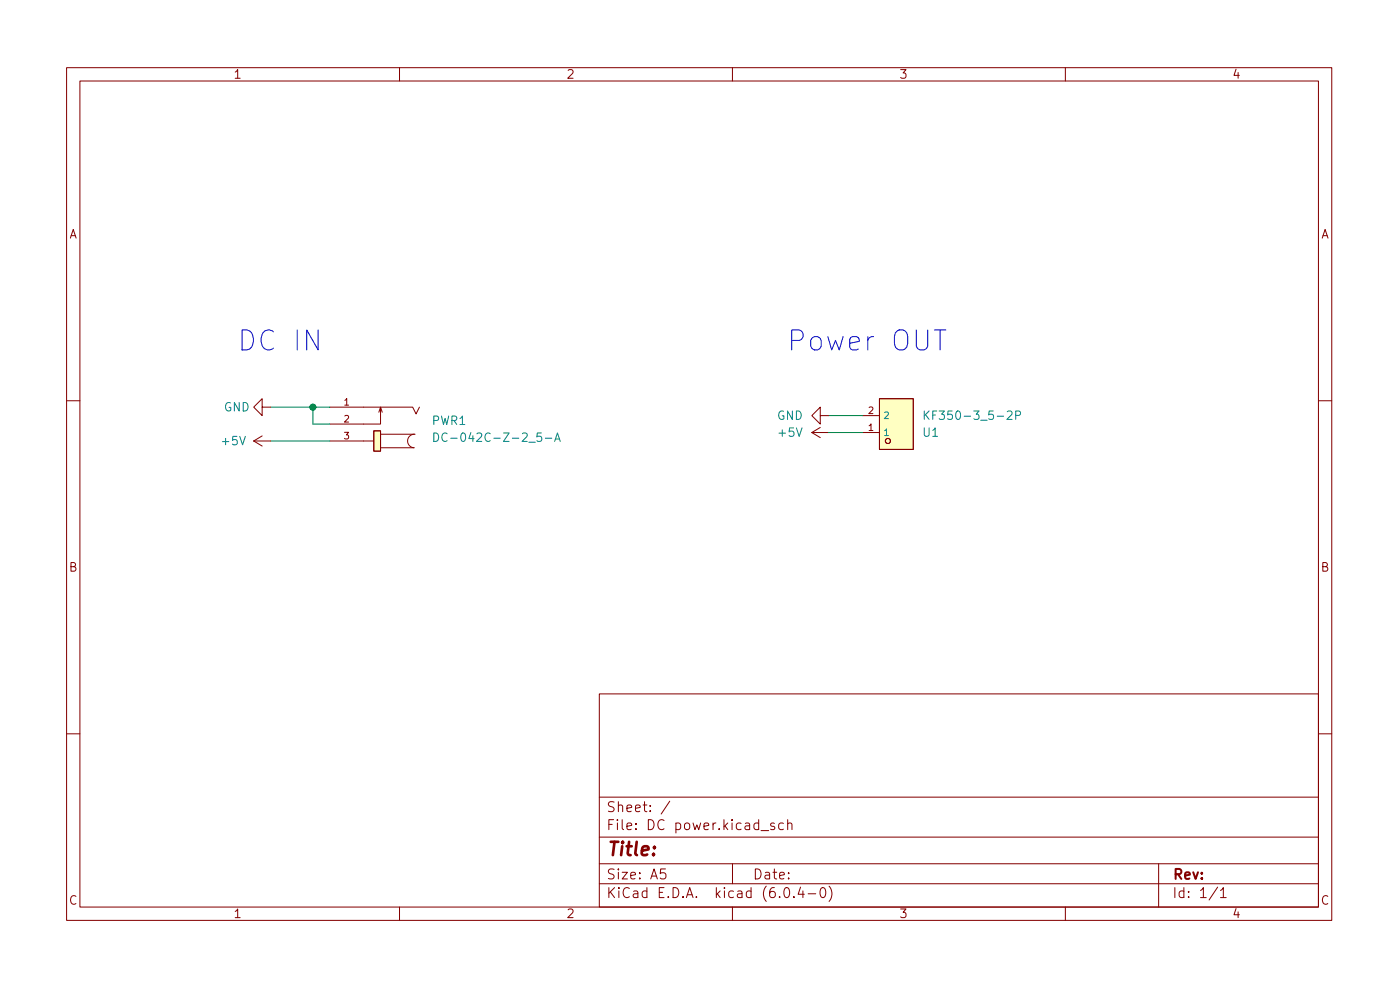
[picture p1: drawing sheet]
<svg xmlns="http://www.w3.org/2000/svg" width="210mm" height="148mm" viewBox="0 0 210 148" stroke-linecap="round" stroke-linejoin="round" font-family="sans-serif">
<g fill="none" stroke="#840000" stroke-width=".15">
<path d="M10 10.2h190v128h-190zM12 12.2h186v124h-186zM60 10.2v2M110 10.2v2M160 10.2v2M132.1 59.9h5.1v7.6h-5.1zM10 60.2h2M38.1 66.2l1.3 .8M38.1 66.2h2.5M39.4 61.1v-1.2l-1.3 1.2 1.3 1.3v-1.3h1.2M39.4 65.4l-1.3 .8M49.5 61.1h12.5l.5 1 .5-1"/>
<path d="M49.5 66.2h6.6M56.1 64.7h1v3h-1zM56.9 61.9l.2-.8v2.6h-7.6M57.1 61.1l.3 .8M57.1 65.2h5.1M57.1 67.2h5.1M62.3 65.2a1.02 1.02 0 0 0-1.1 .9 1.02 1.02 0 0 0 .9 1.1M121.9 64.9l1.3 .8M121.9 64.9h2.6M123.2 62.4v-1.3l-1.3 1.3 1.3 1.3v-1.3h1.3M123.2 64.2l-1.3 .7M129.5 64.9h2.6"/>
<path d="M129.5 62.4h2.6M198 60.2h2M10 110.2h2M90 104.2h108v32h-108zM90 119.7h108M198 110.2h2M60 136.2v2M90 132.7h108M90 129.7h108M90 125.7h108M99.9 130.4h-.7v.8l.2-.2 .5 .1 .1 .2-.1 .5-.2 .1h-.3l-.2-.1M100.6 120.3l-1.3 1.9"/>
<path d="M110 136.2v2M110 129.7v3M114.3 124.7h1.1M116.3 123.6l-.4-.1-.2 .3 .1 .2 .5 .1v.4h-.6M117.7 123.6l-.5-.1-.3 .3v.5l.2 .2h.6M117.9 133.3l.3-.1a.94 .94 0 0 1 0 1.5h-.1a1 1 0 0 1-.2-1.4zM118.3 123.7a.37 .37 0 0 1 .6 .1v.7M118.3 123v1.5M119.2 134.6v.1M120.2 133.2l-.3 1h.9M120.6 133.7v1M121.4 134.2h1.1"/>
<path d="M123.4 133.3l.3-.1a.94 .94 0 0 1 0 1.5h-.2a1 1 0 0 1-.1-1.4zM124.5 133a1.72 1.72 0 0 1 0 2.3M160 136.2v2M174 129.7v6.5M182.9 133.2l-1.3 1.9M183.3 133.7l.4-.5v1.5M183.3 134.7h.9"/>
<circle cx="133.4" cy="66.2" r=".38"/>
</g>
<g fill="#ffffc2" stroke="#ffffc2" stroke-width=".15">
<path d="M56.1 64.7h1v3h-1z"/>
<path d="M132.1 59.9h5.1v7.6h-5.1z"/>
<circle cx="133.4" cy="66.2" r=".38"/>
</g>
<path d="M65.2 65a.64 .64 0 0 1 .7 .6 .64 .64 0 0 1-.7 .7zM67.1 65.1a.51 .51 0 0 0-.6 0 .51 .51 0 0 0-.1 .6 .48 .48 0 0 0 .2 .5 .48 .48 0 0 0 .5-.1M81.9 65.8h1M83.3 66.3l.4-1.3 .4 1.3M83.4 65.9h.6M138.8 61.7v1.3M139 62.2l.5 .8M139.5 61.7l-.7 .7M152.5 62.4l.6-.1 .2-.2-.1-.3-.2-.1h-.5v1.3" fill="none" stroke="#008484" stroke-width=".15"/>
<path d="M140.3 49.5h1.7" fill="none" stroke="#0000c2" stroke-width=".15"/>
<path d="M40.6 66.2h8.9M40.6 61.1h8.9M47 61.1v2.6h2.5M124.5 64.9h5M124.5 62.4h5" fill="none" stroke="#008400" stroke-width=".15"/>
<circle cx="47" cy="61.1" r=".46" fill="#008400" stroke="#008400" stroke-width=".15"/>
<g font-size="4.2" fill="#0000c2">
<text x="35.6" y="52.7">DC IN</text>
<text x="118.1" y="52.7">Power OUT</text>
</g>
<text font-size="2.8" fill="#840000" x="91" y="128.5">Title:</text>
<g font-size="2.1" fill="#840000">
<text x="91" y="124.6">File: DC power.kicad_sch</text>
<text x="91" y="121.9">Sheet: /</text>
<text x="91" y="134.8">KiCad E.D.A. kicad (6.0.4-0)</text>
<text x="91" y="132">Size: A5</text>
<text x="113" y="132">Date:</text>
<text x="176" y="132">Rev:</text>
<text x="176" y="134.8">Id: 1/1</text>
</g>
<g font-size="1.8" fill="#840000">
<text x="35" y="11.8">1</text>
<text x="85" y="11.8">2</text>
<text x="135" y="11.8">3</text>
<text x="185" y="11.8">4</text>
<text x="10.3" y="35.8">A</text>
<text x="198.4" y="35.8">A</text>
<text x="10.3" y="85.8">B</text>
<text x="198.4" y="85.8">B</text>
<text x="10.3" y="135.8">C</text>
<text x="35" y="137.8">1</text>
<text x="85" y="137.8">2</text>
<text x="135" y="137.8">3</text>
<text x="185" y="137.8">4</text>
<text x="198.4" y="135.8">C</text>
</g>
<g font-size="1.8" fill="#008484">
<text x="33.6" y="61.8">GND</text>
<text x="64.9" y="63.8">PWR1</text>
<text x="116.7" y="63">GND</text>
<text x="117" y="65.6">+5V</text>
<text x="138.6" y="65.6">U1</text>
<text x="140.2" y="63">KF350-3_5-2P</text>
<text x="33.4" y="66.8">+5V</text>
<text x="67.3" y="66.3">DC-042C-Z-2_5-A</text>
</g>
<g font-size="1.4" fill="#840000">
<text x="51.7" y="60.9">1</text>
<text x="51.7" y="63.4">2</text>
<text x="51.7" y="65.9">3</text>
<text x="130.4" y="64.7">1</text>
<text x="130.4" y="62.1">2</text>
</g>
<g font-size="1.4" fill="#008484">
<text x="132.6" y="65.4">1</text>
<text x="132.6" y="62.9">2</text>
</g>
</svg>
